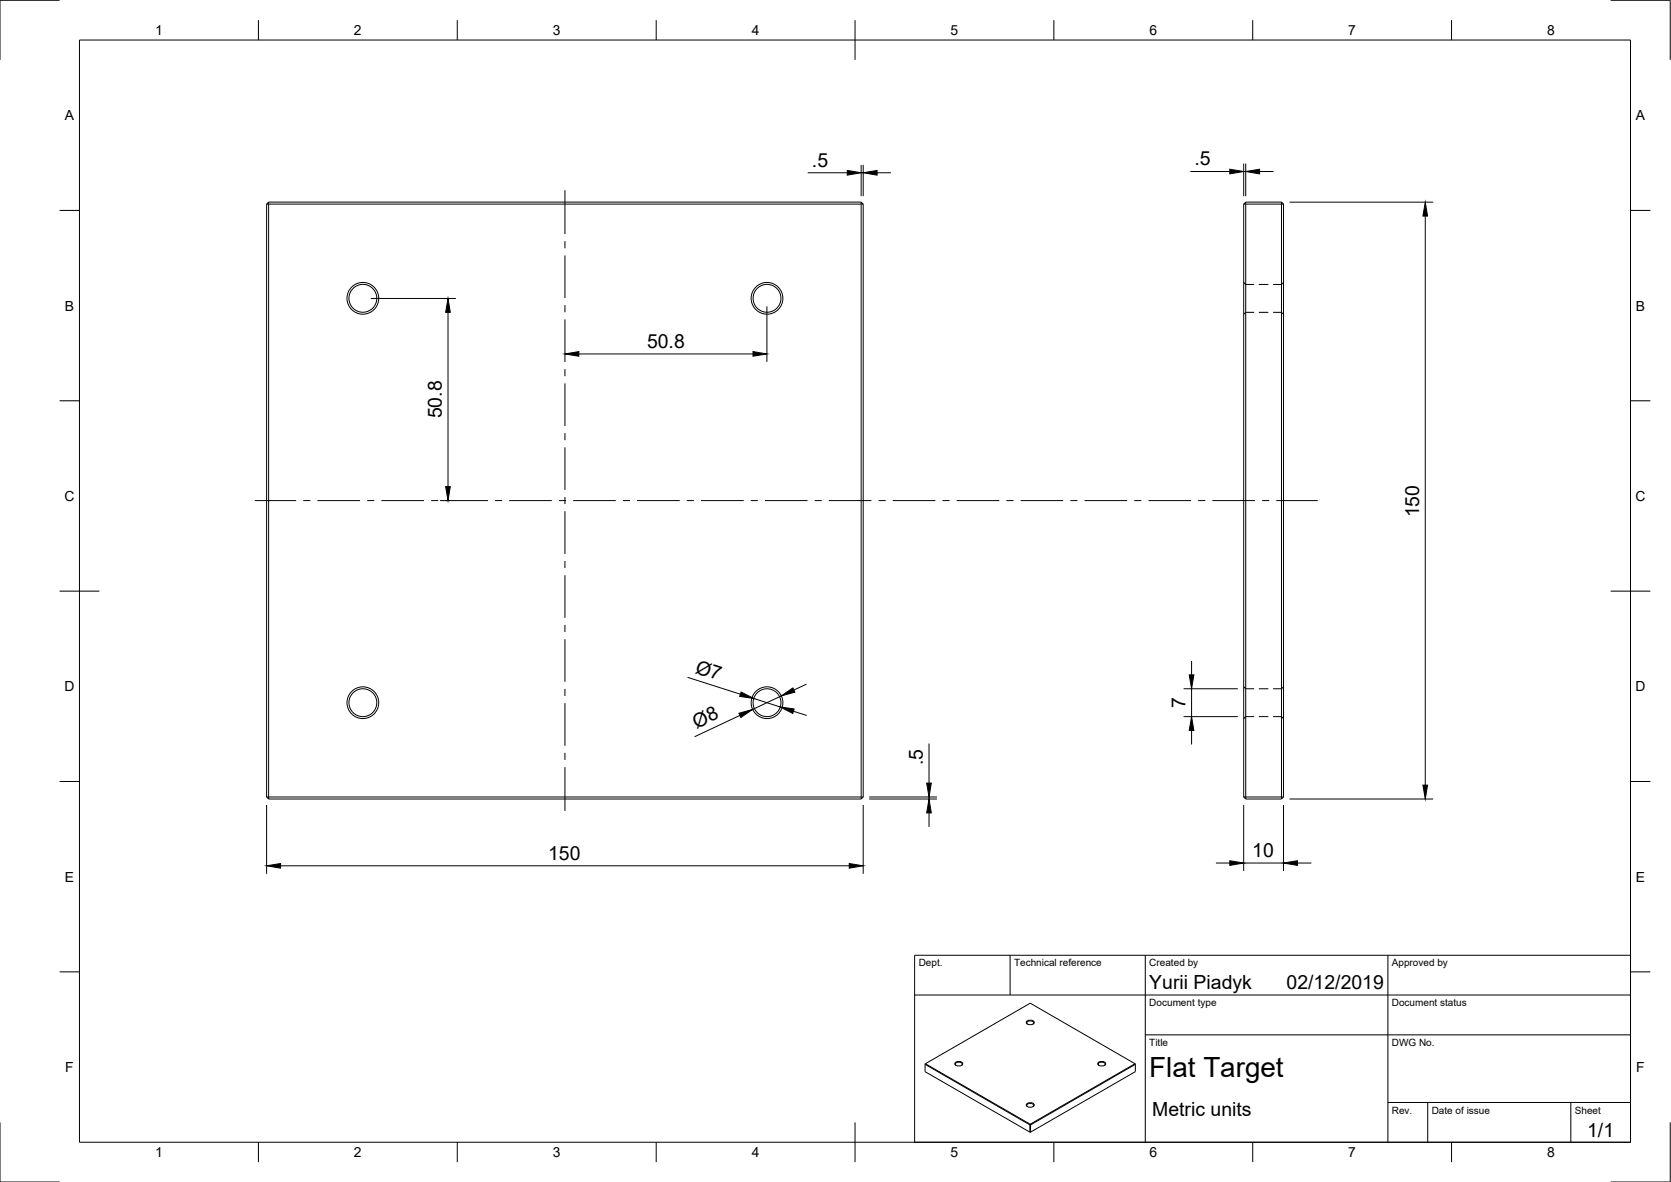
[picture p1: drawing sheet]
<svg xmlns="http://www.w3.org/2000/svg" width="420mm" height="297mm" viewBox="0 0 420 297" stroke-linecap="round" stroke-linejoin="round" font-family="sans-serif">
<!-- layer: Visible -->
<g fill="none" stroke="#000" stroke-width=".25">
<path d="M67 51.3h150M67 51.3v149M67.5 50.8v150M67.5 50.8l-.5 .5M67.5 50.8h149M216.5 50.8v150M216.5 50.8l.5 .5M217 51.3v149M312.7 51.3h10M312.7 51.3v149M313.2 50.8h9M313.2 50.8v150"/>
<path d="M313.2 50.8l-.5 .5M322.2 50.8v150M322.2 50.8l.5 .5M322.7 51.3v149M67 200.3h150M67 200.3l.5 .5M67.5 200.8h149M217 200.3l-.5 .5M312.7 200.3h10M312.7 200.3l.5 .5M313.2 200.8h9M322.7 200.3l-.5 .5"/>
<path d="M258.1 256.7l.9-.3a.73 .73 0 0 1 1 .8l-1 .3a.73 .73 0 0 1-.9-.8zM258.4 257.4l-.2-.2a.85 .85 0 0 1 .8-.7 .85 .85 0 0 1 .9 .7l-.2 .2M232.7 267.3l26.3 15.2M232.7 267.3l26.3-15.2 26.4 15.2M232.7 267.3l-.1 2 26.4 15.2M232.7 267.3l-.1 .2 26.4 15.2M240.1 267.1l1-.4a.73 .73 0 0 1 .9 .8l-.9 .4a.73 .73 0 0 1-1-.8zM240.4 267.7l-.2-.1a.85 .85 0 0 1 .9-.7 .85 .85 0 0 1 .8 .7l-.2 .1M258.1 277.5l.9-.4a.73 .73 0 0 1 1 .8l-1 .4a.73 .73 0 0 1-.9-.8zM258.4 278.1l-.2-.2a.85 .85 0 0 1 .8-.6 .85 .85 0 0 1 .9 .6l-.2 .2M276.1 267.1l.9-.4a.73 .73 0 0 1 1 .8l-1 .4a.73 .73 0 0 1-.9-.8zM276.4 267.7l-.2-.1a.85 .85 0 0 1 .8-.7 .85 .85 0 0 1 .9 .7l-.2 .1"/>
<path d="M285.4 267.3l-26.4 15.2M285.4 267.3l.1 2-26.4 15.2M285.4 267.3l.1 .2-26.4 15.2M259 284.5h.1M259 282.7h.1M259 282.7v1.8M259 282.5v.2M259 282.5l.1 .2M259.1 282.7v1.8"/>
<circle cx="91.2" cy="75" r="4"/>
<circle cx="91.2" cy="75" r="3.5"/>
<circle cx="192.9" cy="75" r="4"/>
<circle cx="192.9" cy="75" r="3.5"/>
<circle cx="91.2" cy="176.6" r="4"/>
<circle cx="91.2" cy="176.6" r="3.5"/>
<circle cx="192.9" cy="176.6" r="4"/>
<circle cx="192.9" cy="176.6" r="3.5"/>
</g>
<!-- layer: Hidden -->
<path d="M312.7 71l.5 .5h2.1M315.3 78.5h-2.1l-.5 .5M316.5 78.5h2.4M316.5 71.5h2.4M320.1 78.5h2.1l.5 .5M322.7 71l-.5 .5h-2.1M312.7 172.6l.5 .5h2.1M316.5 173.1h2.4M322.7 172.6l-.5 .5h-2.1M315.3 180.1h-2.1l-.5 .5M316.5 180.1h2.4M320.1 180.1h2.1l.5 .5" fill="none" stroke="#000" stroke-width=".25"/>
<!-- layer: Border -->
<g fill="none" stroke="#000" stroke-width=".25">
<path d="M15 .1h-15v15M20 10.1h390v276.9h-390zM65 5.1v5M115 5.1v5M165 5.1v5M215 5.1v10M265 5.1v5M315 5.1v5M365 5.1v5M405 .1h15v15M15 52.9h5M410 52.9h5"/>
<path d="M15 100.7h5M410 100.7h5M15 148.6h10M405 148.6h10M15 196.4h5M410 196.4h5M15 244.2h5M410 244.2h5M0 282.1v14.9h15M65 287v5M115 287v5M165 287v5"/>
<path d="M215 282.1v9.9M265 287v5M315 287v5M365 287v5M420 282.1v14.9h-15"/>
</g>
<!-- layer: TitleBlock -->
<path d="M230 240.1h180v46.9h-180zM230 250h180M254 240.1v9.9M288 240.1v46.9M349 240.1v46.9M288 260.1h122M349 277.1h61M359 277.1v9.9M395 277.1v9.9" fill="none" stroke="#000" stroke-width=".25"/>
<!-- layer: Dimensions -->
<g fill="none" stroke="#000" stroke-width=".25">
<path d="M203.1 43.4h9.9M216.5 41.4v7.9M216.5 43.4h.5M217 41.4v7.9M220.5 43.4h3.5M299.3 43.1h9.9M312.7 41.1v8.2M312.7 43.1h.5M313.2 41.1v8.2M316.7 43.1h3.5M324.2 50.8h36.2M358.4 54.3v143"/>
<path d="M93.2 75h21.4M112.6 78.5v43.8M192.8 77v13.9M145.5 88.9h43.8M110.6 125.8h2.5M172.9 170.2l13.3 4.3M186.1 179.8l-11.5 5.4M189.5 175.5l6.7 2.2M196.4 174.9l-7.2 3.4M199.5 178.7l3.3 1.1M202.8 171.9l-3.2 1.5M297.6 173.1h13.6"/>
<path d="M299.6 166.1v3.5M299.6 173.1v7M233.6 186.8v10M297.6 180.1h13.6M299.6 183.6v3.5M67 202.3v17.3M70.5 217.6h143M217 202.3v17.3M218.5 200.8h17.1M218.5 200.3h17.1M233.6 200.3v.5M233.6 204.3v3.5"/>
<path d="M305.7 216.9h3.5M312.7 202.3v16.6M312.7 216.9h10M322.7 202.3v16.6M324.2 200.8h36.2M326.2 216.9h3.5"/>
</g>
<g fill="#000" stroke="#000" stroke-width=".25">
<path d="M213 42.8l3.5 .6-3.5 .6zM217 43.4l3.5-.6v1.2zM309.2 42.5l3.5 .6-3.5 .6zM313.2 43.1l3.5-.6v1.2zM358.4 50.8l.5 3.5h-1.1zM112.6 75l.6 3.5h-1.1zM142 88.9l3.5-.5v1.1zM189.3 88.4l3.5 .5-3.5 .6zM112.1 122.3h1.1l-.6 3.5zM185.8 179.2l3.4-.9-2.9 2zM186.4 173.9l3.1 1.6-3.5-.5zM196.4 174.9l3-2 .5 1z"/>
<path d="M196.2 177.7l3.5 .5-.4 1.1zM299 169.6h1.2l-.6 3.5zM233 196.8h1.2l-.6 3.5zM299.6 180.1l.6 3.5h-1.2zM357.8 197.3h1.1l-.5 3.5zM67 217.6l3.5-.6v1.2zM213.5 217l3.5 .6-3.5 .6zM233.6 200.8l.6 3.5h-1.2zM309.2 216.3l3.5 .6-3.5 .6zM322.7 216.9l3.5-.6v1.2z"/>
</g>
<!-- layer: Center Lines -->
<g fill="none" stroke="#000" stroke-width=".25">
<path d="M142 47.8v11M142 60.6v1.8M142 64.2v10.7M142 76.7v1.8M142 80.2v10.8M142 92.8v1.7M142 96.3v10.7M142 108.8v1.8M142 112.4v10.7M64.1 125.8h10.4M76.2 125.8h1.8M79.8 125.8h10.7"/>
<path d="M92.3 125.8h1.8M95.9 125.8h10.7M108.4 125.8h1.8M112 125.8h10.7M124.5 125.8h1.8M128 125.8h10.7M140.5 125.8h1.8M142 124.9v1.8M142 128.5v10.7M144.1 125.8h10.7M156.6 125.8h1.8M160.2 125.8h10.7"/>
<path d="M172.7 125.8h1.8M176.3 125.8h10.7M188.8 125.8h1.7M192.3 125.8h10.8M204.8 125.8h1.8M208.4 125.8h10.7M220.9 125.8h1.8M224.5 125.8h10.7M237 125.8h1.8M240.6 125.8h10.7M253 125.8h1.8M256.6 125.8h10.7"/>
<path d="M269.1 125.8h1.8M272.7 125.8h10.7M285.2 125.8h1.8M288.8 125.8h10.7M301.3 125.8h1.8M304.8 125.8h10.8M317.4 125.8h1.7M320.9 125.8h10.4M142 141v1.8M142 144.6v10.7M142 157v1.8M142 160.6v10.7"/>
<path d="M142 173.1v1.8M142 176.7v10.7M142 189.2v1.8M142 192.8v11"/>
</g>
<text font-size="7" x="289" y="270.6">Flat Target</text>
<g font-size="4.9">
<text x="204.2" y="41.9">.5</text>
<text x="300.3" y="41.6">.5</text>
<text x="162.7" y="87.4">50.8</text>
<text x="111.1" y="105.1" transform="rotate(-90 111.1 105.1)">50.8</text>
<text x="356.8" y="130" transform="rotate(-90 356.8 130)">150</text>
<text x="174.6" y="169" transform="rotate(18 174.6 169)">Ø7</text>
<text x="298.1" y="178" transform="rotate(-90 298.1 178)">7</text>
<text x="175.1" y="183.1" transform="rotate(-25 175.1 183.1)">Ø8</text>
<text x="232" y="192.2" transform="rotate(-90 232 192.2)">.5</text>
<text x="314.9" y="215.3">10</text>
<text x="137.8" y="216">150</text>
<text x="289" y="248.5">Yurii Piadyk</text>
<text x="323.5" y="248.5">02/12/2019</text>
<text x="289.7" y="280.4">Metric units</text>
<text x="399.1" y="285.7">1/1</text>
</g>
<g font-size="3.5">
<text x="39" y="8.8">1</text>
<text x="89" y="8.8">2</text>
<text x="139" y="8.8">3</text>
<text x="189" y="8.8">4</text>
<text x="239" y="8.8">5</text>
<text x="289" y="8.8">6</text>
<text x="339" y="8.8">7</text>
<text x="389" y="8.8">8</text>
<text x="16.3" y="30.2">A</text>
<text x="411.3" y="30.2">A</text>
<text x="16.3" y="78">B</text>
<text x="411.3" y="78">B</text>
<text x="16.2" y="125.9">C</text>
<text x="411.2" y="125.9">C</text>
<text x="16.2" y="173.7">D</text>
<text x="411.2" y="173.7">D</text>
<text x="16.3" y="221.6">E</text>
<text x="411.3" y="221.6">E</text>
<text x="16.4" y="269.4">F</text>
<text x="411.4" y="269.4">F</text>
<text x="39" y="290.8">1</text>
<text x="89" y="290.8">2</text>
<text x="139" y="290.8">3</text>
<text x="189" y="290.8">4</text>
<text x="239" y="290.8">5</text>
<text x="289" y="290.8">6</text>
<text x="339" y="290.8">7</text>
<text x="389" y="290.8">8</text>
</g>
<g font-size="2.5">
<text x="231" y="242.9">Dept.</text>
<text x="255" y="242.9">Technical reference</text>
<text x="289" y="242.9">Created by</text>
<text x="350" y="242.9">Approved by</text>
<text x="289" y="252.8">Document type</text>
<text x="350" y="252.8">Document status</text>
<text x="289" y="262.9">Title</text>
<text x="350" y="262.9">DWG No.</text>
<text x="350" y="279.9">Rev.</text>
<text x="360" y="279.9">Date of issue</text>
<text x="396" y="279.9">Sheet</text>
</g>
</svg>
